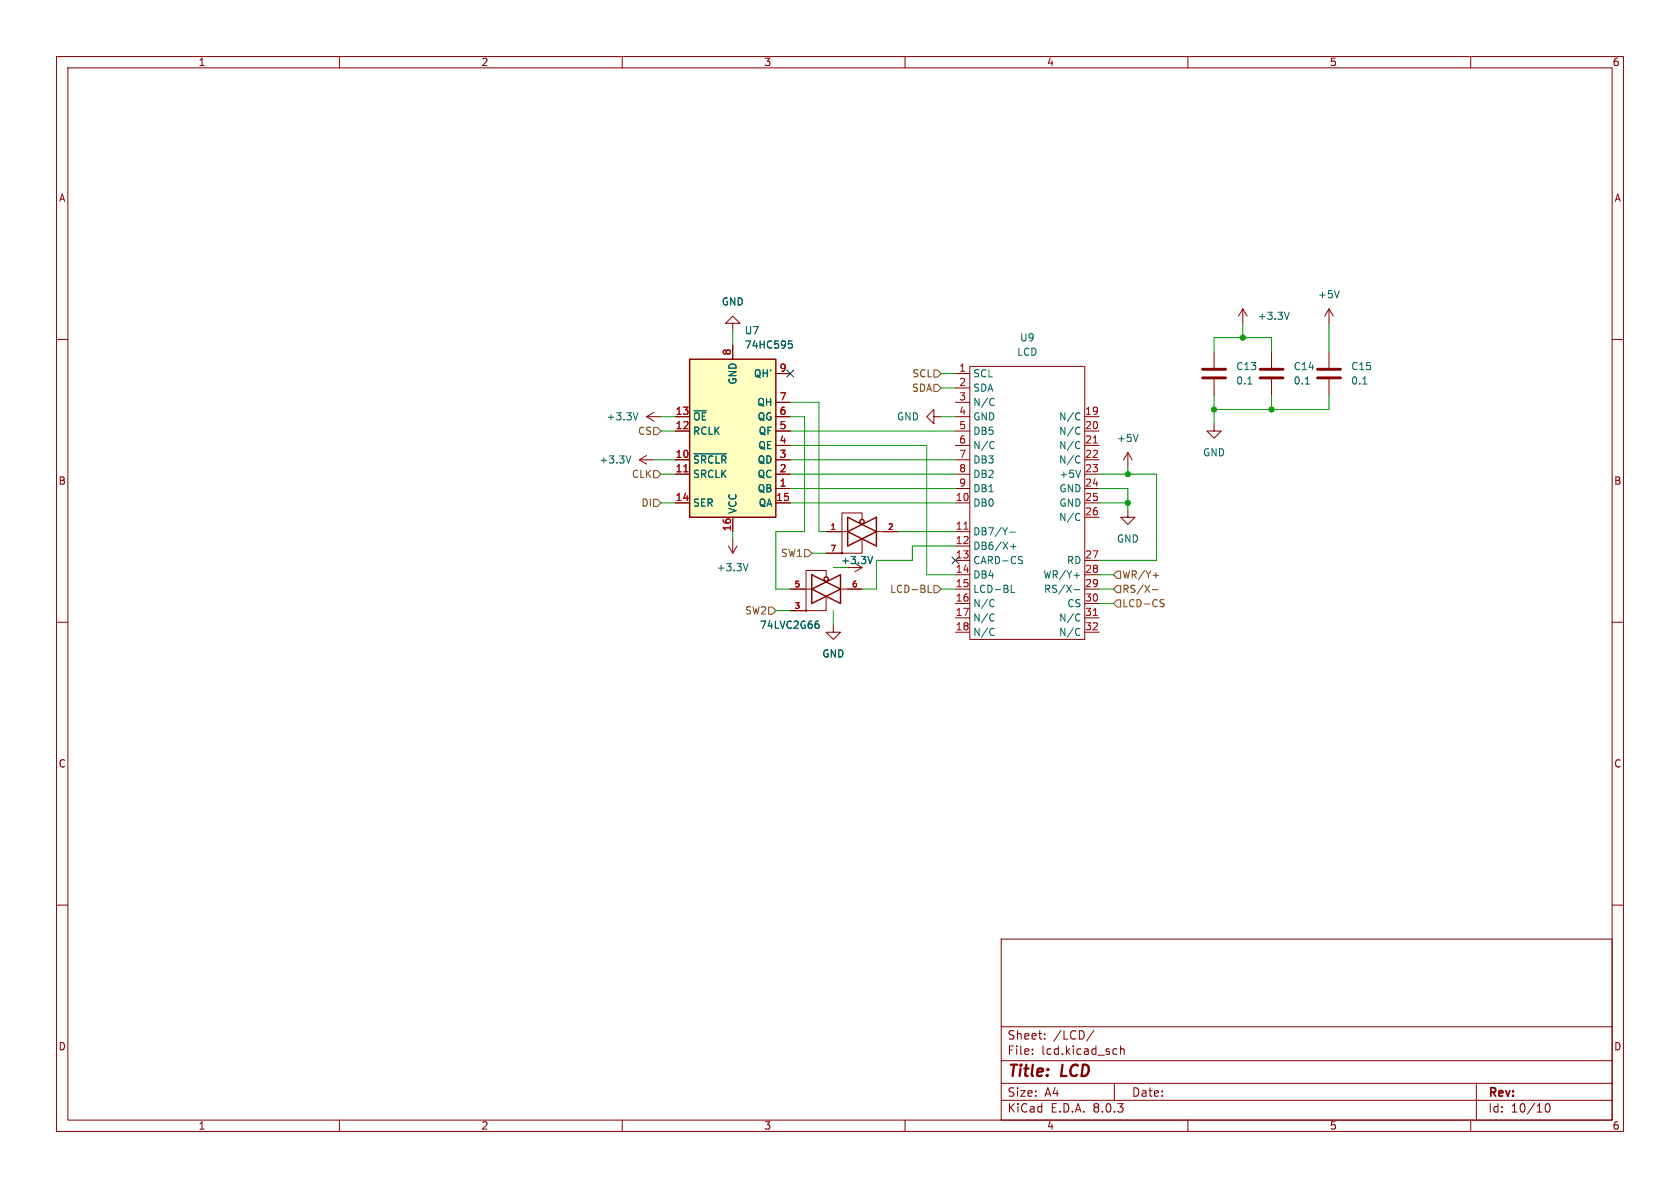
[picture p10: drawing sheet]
<svg xmlns="http://www.w3.org/2000/svg" width="297mm" height="210mm" viewBox="0 0 297 210" stroke-linecap="round" stroke-linejoin="round" font-family="sans-serif">
<g fill="none" stroke="#840000" stroke-width=".18">
<path d="M10 10h277v190h-277zM12 12h273v186h-273zM60 10v2M110 10v2M160 10v2M210 10v2M260 10v2M10 60h2M219.7 54.6l-.8 1.3M219.7 54.6v2.6M219.7 54.6l.8 1.3M234.9 54.6v2.6"/>
<path d="M234.9 54.6l-.7 1.3M234.9 54.6l.8 1.3M285 60h2M165.1 73.7v-1.3l-1.3 1.3 1.3 1.2v-1.2h1.3M214.6 74.9v1.3h1.3l-1.3 1.3-1.2-1.3h1.2M214.6 62.2v2.8M214.6 67.1v2.8M224.8 62.2v2.8M224.8 67.1v2.8M234.9 62.2v2.8M234.9 67.1v2.8M113 81.3l1.3 .7"/>
<path d="M113 81.3h2.6M114.3 80.5l-1.3 .8M146 94h3.9M152.4 95.3v2.5h-6.4M152.4 91.8v-1.1h-3.6v7.1M154.9 94h3.8M199.4 90.2v1.2h1.3l-1.3 1.3-1.3-1.3h1.3M199.4 80l-.8 1.3M199.4 80v2.6M199.4 80l.8 1.3M10 110h2M139.7 104.1h3.8"/>
<path d="M146 105.4v2.6h-6.3M146 102v-1.2h-3.5v7.2M147.3 110.5v1.3h1.3l-1.3 1.2-1.3-1.2h1.3M148.6 104.1h3.8M152.4 100.3l-1.3 .8M285 110h2M10 160h2M285 160h2M177 166h108v32h-108zM60 198v2M110 198v2M160 198v2"/>
<path d="M177 194.5h108M177 191.5h108M177 187.5h108M177 181.5h108M182.5 186.3v.1M182.5 185.5v.1M184.7 183.6v.1M184.7 182.8v.1M193.4 182.1l-1.3 2M197 191.5v3M197 185.4l.5 .1M197.5 186.3l-.5 .1"/>
<path d="M198.1 185.5l.2-.1 .4 .1v.9M198.1 184.9v1.5M210 198v2M260 198v2M261 191.5v6.5M273.4 195.2l.1-.1a.81 .81 0 0 1 .6 .6 .81 .81 0 0 1-.3 .8l-.1 .1a.81 .81 0 0 1-.6-.6 .81 .81 0 0 1 .3-.8z"/>
<circle cx="148.8" cy="97.8" r=".13"/>
<circle cx="142.5" cy="108" r=".13"/>
</g>
<path d="M227.9 55.2l-.4 1.3M236.8 51.4l-.5 1.2M201.2 76.8l-.4 1.2M220.6 67.9h.7M230.8 67.9h.7M240.9 67.9h.8M111.5 80.6l-.4 1.3M154.3 98.4l-.5 1.2M144.3 110.3h.4l.1 .2-.1 .4-.4 .2M144.4 109.8h.3" fill="none" stroke="#006464" stroke-width=".18"/>
<path d="M212.6 66.8h4.1M212.6 65.3h4.1M222.8 66.8h4M222.8 65.3h4M232.9 66.8h4.1M232.9 65.3h4.1" fill="none" stroke="#840000" stroke-width=".51"/>
<g fill="none" stroke="#840000" stroke-width=".25">
<path d="M149.9 91.4l5 2.6-5 2.5zM149.9 94l5-2.6v5.1zM143.5 101.6l5.1 2.5-5.1 2.6zM143.5 104.1l5.1-2.5v5.1z"/>
<circle cx="152.4" cy="92.2" r=".38"/>
<circle cx="146.1" cy="102.4" r=".38"/>
</g>
<path d="M121.9 63.5h15.3v27.9h-15.3z" fill="#ffffc2"/>
<path d="M121.9 63.5h15.3v27.9h-15.3z" fill="none" stroke="#840000" stroke-width=".25"/>
<g fill="none" stroke="#840000" stroke-width=".18">
<path d="M129.5 57.2h1.3l-1.3-1.3-1.2 1.3h1.2v1.2M114.3 73.7h2.5M114.3 73.7l1.3 .7M115.6 72.9l-1.3 .8M119.4 76.2h2.5M119.4 73.7h2.5M129.5 61v2.5M137.2 76.2h2.5M137.2 73.7h2.5M137.2 78.7h2.5M137.2 71.1h2.5M137.2 66h2.5"/>
<path d="M168.9 76.2h2.5M168.9 73.7h2.5M168.9 78.7h2.5M168.9 71.1h2.5M168.9 66h2.5M168.9 68.6h2.5M171.4 64.8h20.4v48.2h-20.4zM191.8 76.2h2.5M191.8 73.7h2.5M191.8 78.7h2.5M119.4 81.3h2.5M119.4 83.8h2.5"/>
<path d="M119.4 88.9h2.5M128.8 96.5l.7 1.3M129.5 91.4v2.6M129.5 95.3v2.5M130.3 96.5l-.8 1.3M137.2 86.4h2.5M137.2 81.3h2.5M137.2 83.8h2.5M137.2 88.9h2.5M146 94h2.6M146 97.8h2.6M156.2 94h2.5"/>
<path d="M168.9 86.4h2.5M168.9 81.3h2.5M168.9 83.8h2.5M168.9 88.9h2.5M168.9 94h2.5M168.9 96.5h2.5M168.9 99.1h2.5M191.8 86.4h2.5M191.8 81.3h2.5M191.8 83.8h2.5M191.8 88.9h2.5M191.8 99.1h2.5"/>
<path d="M191.8 91.4h2.5M139.7 104.1h2.5M139.7 108h2.5M149.9 104.1h2.5M168.9 101.6h2.5M168.9 104.1h2.5M168.9 106.7h2.5M168.9 109.2h2.5M168.9 111.8h2.5M191.8 101.6h2.5M191.8 104.1h2.5M191.8 106.7h2.5"/>
<path d="M191.8 109.2h2.5M191.8 111.8h2.5"/>
</g>
<g fill="none" stroke="#006464" stroke-width=".18">
<path d="M112.8 73l-.4 1.2M139.4 60.3h.6M139.5 60.8h.3l.3 .2-.1 .5h-.5M175.5 70.4l.2 .2M175.5 78l.2 .2M175.7 71.6l-.2 .1M175.7 79.2l-.2 .1M190.7 73l.2 .1M190.7 75.5l.2 .1M190.7 78l.2 .2M190.9 74.1l-.2 .1M190.9 76.7l-.2 .1"/>
<path d="M190.9 79.2l-.2 .1M122.7 80.2h5.7M132.3 99.6l-.5 1.3M154.3 98.4l-.5 1.2M178.5 94.1h1M178.6 96.6h1M179.1 96.1v1M180.3 98.4h.5M180.5 99l.3 .3-.3 .3M190.7 80.6l.2 .1M190.7 90.7l.2 .2M190.9 81.7l-.2 .2"/>
<path d="M190.9 91.9l-.2 .1M191 83.1l-.4 1.3M144.3 110.3h.4l.1 .2-.1 .4-.4 .2M144.4 109.8h.3M175.5 106l.2 .1M175.5 108.5l.2 .2M175.5 111.1l.2 .1M175.7 107.1l-.2 .2M175.7 109.7l-.2 .1M175.7 112.2l-.2 .1M178.8 104.7h.6M189.9 101.7h1"/>
<path d="M189.9 104.2h1M190.7 111.1l.2 .1M190.7 108.5l.2 .2M190.9 109.7l-.2 .1M190.9 112.2l-.2 .1"/>
</g>
<path d="M193.3 78.3h.7M120.9 83.4h.7M170.4 93.6h.7M193.3 108.8h.7" fill="none" stroke="#a90000" stroke-width=".18"/>
<g fill="none" stroke="#725600" stroke-width=".18">
<path d="M115.6 75.6h.6l.6 .6-.6 .6h-.6zM165.1 67.9h.6l.7 .7-.7 .6h-.6zM165.1 65.4h.6l.7 .6-.7 .7h-.6zM115.6 83.2h.6l.6 .6-.6 .7h-.6zM115.6 88.3h.6l.6 .6-.6 .6h-.6zM142.2 97.2h.7l.6 .6-.6 .6h-.7zM135.9 107.3h.6l.7 .7-.7 .6h-.6zM164.1 104.7h.6M165.1 103.5h.6l.7 .6-.7 .7h-.6zM197.5 106h.6v1.3h-.6l-.7-.6zM197.5 101h.6v1.2h-.6l-.7-.6zM197.5 103.5h.6v1.3h-.6l-.7-.7z"/>
<path d="M203.7 104.2h1M203.9 101.7h.9M205.3 106.6l.4 .1 .1 .3-.3 .3h-.3M205.3 106l.5 .1"/>
</g>
<g fill="none" stroke="#009600" stroke-width=".18">
<path d="M129.5 58.4v2.6M219.7 57.2v2.5M234.9 57.2v5M116.8 73.7h2.6M116.8 76.2h2.6M139.7 73.7h2.5v20.3h-5v10.1h2.5M139.7 71.1h5.1v22.9h1.2M139.7 78.7h24.1v22.9h5.1M139.7 76.2h29.2M166.4 73.7h2.5M166.4 68.6h2.5M166.4 66h2.5"/>
<path d="M214.6 62.2v-2.5h10.2v2.5M214.6 69.9v5M224.8 69.9v2.5M234.9 69.9v2.5h-20.3M115.6 81.3h3.8M116.8 83.8h2.6M116.8 88.9h2.6M129.5 94v1.3M139.7 86.4h29.2M139.7 83.8h29.2M139.7 88.9h29.2M139.7 81.3h29.2"/>
<path d="M143.5 97.8h2.5M158.7 94h10.2M168.9 96.5h-7.6v2.6h-6.4v5h-2.5M194.3 86.4h5.1v3.8M194.3 83.8h10.2v15.3h-10.2M194.3 88.9h5.1M199.4 82.6v1.2M137.2 108h2.5M147.3 100.3h2.6M147.3 108v2.5M166.4 104.1h2.5M194.3 104.1h2.5"/>
<path d="M194.3 106.7h2.5M194.3 101.6h2.5"/>
</g>
<path d="M139.1 65.4l1.2 1.2M140.3 65.4l-1.2 1.2M168.3 98.5l1.2 1.2M169.5 98.5l-1.2 1.2" fill="none" stroke="#000084" stroke-width=".18"/>
<g fill="#009600" stroke="#009600" stroke-width=".18">
<circle cx="224.8" cy="72.4" r=".46"/>
<circle cx="214.6" cy="72.4" r=".46"/>
<circle cx="199.4" cy="88.9" r=".46"/>
<circle cx="219.7" cy="59.7" r=".46"/>
<circle cx="199.4" cy="83.8" r=".46"/>
</g>
<g font-size="2.8" fill="#840000">
<text x="178" y="190.9">Title:</text>
<text x="187.7" y="190.9">LCD</text>
</g>
<g font-size="2.1" fill="#840000">
<text x="178" y="184">Sheet:</text>
<text x="186.2" y="184">/LCD/</text>
<text x="178" y="186.7">File:</text>
<text x="184.1" y="186.7">lcd.kicad_sch</text>
<text x="178" y="196.9">KiCad</text>
<text x="178" y="194.1">Size:</text>
<text x="184.7" y="194.1">A4</text>
<text x="185.7" y="196.9">E.D.A.</text>
<text x="193.3" y="196.9">8.0.3</text>
<text x="200" y="194.1">Date:</text>
<text x="263" y="194.3">Rev:</text>
<text x="263" y="196.9">Id:</text>
<text x="267.1" y="196.9">10/10</text>
</g>
<g font-size="1.8" fill="#840000">
<text x="35" y="11.9">1</text>
<text x="85" y="11.9">2</text>
<text x="135" y="11.9">3</text>
<text x="185" y="11.9">4</text>
<text x="235" y="11.9">5</text>
<text x="285" y="11.9">6</text>
<text x="10.3" y="35.9">A</text>
<text x="285.3" y="35.9">A</text>
<text x="10.3" y="85.9">B</text>
<text x="285.3" y="85.9">B</text>
<text x="10.3" y="135.9">C</text>
<text x="285.3" y="135.9">C</text>
<text x="10.3" y="185.9">D</text>
<text x="285.3" y="185.9">D</text>
<text x="35" y="199.9">1</text>
<text x="85" y="199.9">2</text>
<text x="135" y="199.9">3</text>
<text x="185" y="199.9">4</text>
<text x="235" y="199.9">5</text>
<text x="285" y="199.9">6</text>
</g>
<g font-size="1.8" fill="#006464">
<text x="232.9" y="52.9">+5V</text>
<text x="127.5" y="54.2">GND</text>
<text x="131.6" y="59.3">U7</text>
<text x="222.3" y="56.7">+3.3V</text>
<text x="131.6" y="61.8">74HC595</text>
<text x="179.7" y="63.1">LCD</text>
<text x="180.2" y="60.6">U9</text>
<text x="218.4" y="65.6">C13</text>
<text x="228.6" y="65.6">C14</text>
<text x="238.8" y="65.6">C15</text>
<text x="130.4" y="68.1" transform="rotate(-90 130.4 68.1)">GND</text>
<text x="133.2" y="66.9">QH'</text>
<text x="133.8" y="72">QH</text>
<text x="172" y="66.9">SCL</text>
<text x="172" y="69.4">SDA</text>
<text x="172" y="72">N/C</text>
<text x="218.4" y="68.2">0.1</text>
<text x="228.6" y="68.2">0.1</text>
<text x="238.8" y="68.2">0.1</text>
<text x="107.1" y="74.5">+3.3V</text>
<text x="122.4" y="77.1">RCLK</text>
<text x="122.4" y="74.5">~{OE}</text>
<text x="133.8" y="74.5">QG</text>
<text x="134" y="77.1">QF</text>
<text x="158.5" y="74.5">GND</text>
<text x="172" y="74.5">GND</text>
<text x="172" y="77.1">DB5</text>
<text x="187.1" y="74.5">N/C</text>
<text x="187.1" y="77.1">N/C</text>
<text x="105.9" y="82.1">+3.3V</text>
<text x="122.4" y="82.1">~{SRCLR}</text>
<text x="133.8" y="82.1">QD</text>
<text x="134" y="79.6">QE</text>
<text x="172" y="79.6">N/C</text>
<text x="172" y="82.1">DB3</text>
<text x="187.1" y="79.6">N/C</text>
<text x="187.1" y="82.1">N/C</text>
<text x="197.4" y="78.3">+5V</text>
<text x="212.6" y="80.9">GND</text>
<text x="122.4" y="84.7">SRCLK</text>
<text x="122.4" y="89.8">SER</text>
<text x="133.8" y="87.2">QB</text>
<text x="133.8" y="84.7">QC</text>
<text x="134" y="89.8">QA</text>
<text x="172" y="89.8">DB0</text>
<text x="172" y="84.7">DB2</text>
<text x="172" y="87.2">DB1</text>
<text x="187.2" y="84.7">+5V</text>
<text x="187.2" y="87.2">GND</text>
<text x="187.2" y="89.8">GND</text>
<text x="130.4" y="90.9" transform="rotate(-90 130.4 90.9)">VCC</text>
<text x="172" y="94.8">DB7/Y-</text>
<text x="187.1" y="92.3">N/C</text>
<text x="126.6" y="101.2">+3.3V</text>
<text x="148.6" y="99.9">+3.3V</text>
<text x="172" y="97.4">DB6/X+</text>
<text x="172" y="99.9">CARD-CS</text>
<text x="188.5" y="99.9">RD</text>
<text x="197.4" y="96.1">GND</text>
<text x="172" y="102.5">DB4</text>
<text x="172" y="105">LCD-BL</text>
<text x="172" y="107.5">N/C</text>
<text x="184.3" y="102.5">WR/Y+</text>
<text x="184.5" y="105">RS/X-</text>
<text x="188.6" y="107.5">CS</text>
<text x="134.2" y="111.4">74LVC2G66</text>
<text x="172" y="110.1">N/C</text>
<text x="172" y="112.6">N/C</text>
<text x="187.1" y="110.1">N/C</text>
<text x="187.1" y="112.6">N/C</text>
<text x="145.3" y="116.4">GND</text>
</g>
<g font-size="1.8" fill="#a90000">
<text x="129.3" y="62.9" transform="rotate(-90 129.3 62.9)">8</text>
<text x="137.7" y="65.8">9</text>
<text x="169.5" y="65.8">1</text>
<text x="137.7" y="70.9">7</text>
<text x="169.5" y="68.3">2</text>
<text x="169.5" y="70.9">3</text>
<text x="119.3" y="75.9">12</text>
<text x="119.3" y="73.4">13</text>
<text x="137.7" y="75.9">5</text>
<text x="137.7" y="73.4">6</text>
<text x="169.5" y="73.4">4</text>
<text x="169.5" y="75.9">5</text>
<text x="191.7" y="73.4">19</text>
<text x="191.7" y="75.9">20</text>
<text x="119.3" y="81">10</text>
<text x="119.3" y="83.6">11</text>
<text x="137.7" y="83.6">2</text>
<text x="137.7" y="81">3</text>
<text x="137.7" y="78.5">4</text>
<text x="169.5" y="78.5">6</text>
<text x="169.5" y="81">7</text>
<text x="169.5" y="83.6">8</text>
<text x="191.7" y="78.5">21</text>
<text x="191.7" y="81">22</text>
<text x="191.7" y="83.6">23</text>
<text x="119.3" y="88.6">14</text>
<text x="137.1" y="88.6">15</text>
<text x="137.7" y="86.1">1</text>
<text x="168.9" y="88.6">10</text>
<text x="169.5" y="86.1">9</text>
<text x="191.7" y="86.1">24</text>
<text x="191.7" y="88.6">25</text>
<text x="129.3" y="94" transform="rotate(-90 129.3 94)">16</text>
<text x="168.9" y="93.7">11</text>
<text x="191.7" y="91.2">26</text>
<text x="168.9" y="96.3">12</text>
<text x="168.9" y="98.8">13</text>
<text x="168.9" y="101.3">14</text>
<text x="191.7" y="98.8">27</text>
<text x="191.7" y="101.3">28</text>
<text x="168.9" y="103.9">15</text>
<text x="168.9" y="106.4">16</text>
<text x="191.7" y="103.9">29</text>
<text x="191.7" y="106.4">30</text>
<text x="168.9" y="109">17</text>
<text x="168.9" y="111.5">18</text>
<text x="191.7" y="109">31</text>
<text x="191.7" y="111.5">32</text>
</g>
<g font-size="1.8" fill="#725600">
<text x="161.1" y="69.4">SDA</text>
<text x="161.2" y="66.9">SCL</text>
<text x="112.7" y="77.1">CS</text>
<text x="111.6" y="84.7">CLK</text>
<text x="113.3" y="89.8">DI</text>
<text x="138" y="98.7">SW1</text>
<text x="157.3" y="105">LCD-BL</text>
<text x="198.3" y="107.5">LCD-CS</text>
<text x="198.3" y="102.5">WR/Y+</text>
<text x="198.3" y="105">RS/X-</text>
<text x="131.6" y="108.8">SW2</text>
</g>
<g font-size="1.4" fill="#a90000">
<text x="146.7" y="93.7">1</text>
<text x="156.9" y="93.7">2</text>
<text x="146.7" y="97.5">7</text>
<text x="140.4" y="107.7">3</text>
<text x="140.4" y="103.9">5</text>
<text x="150.5" y="103.9">6</text>
</g>
</svg>
